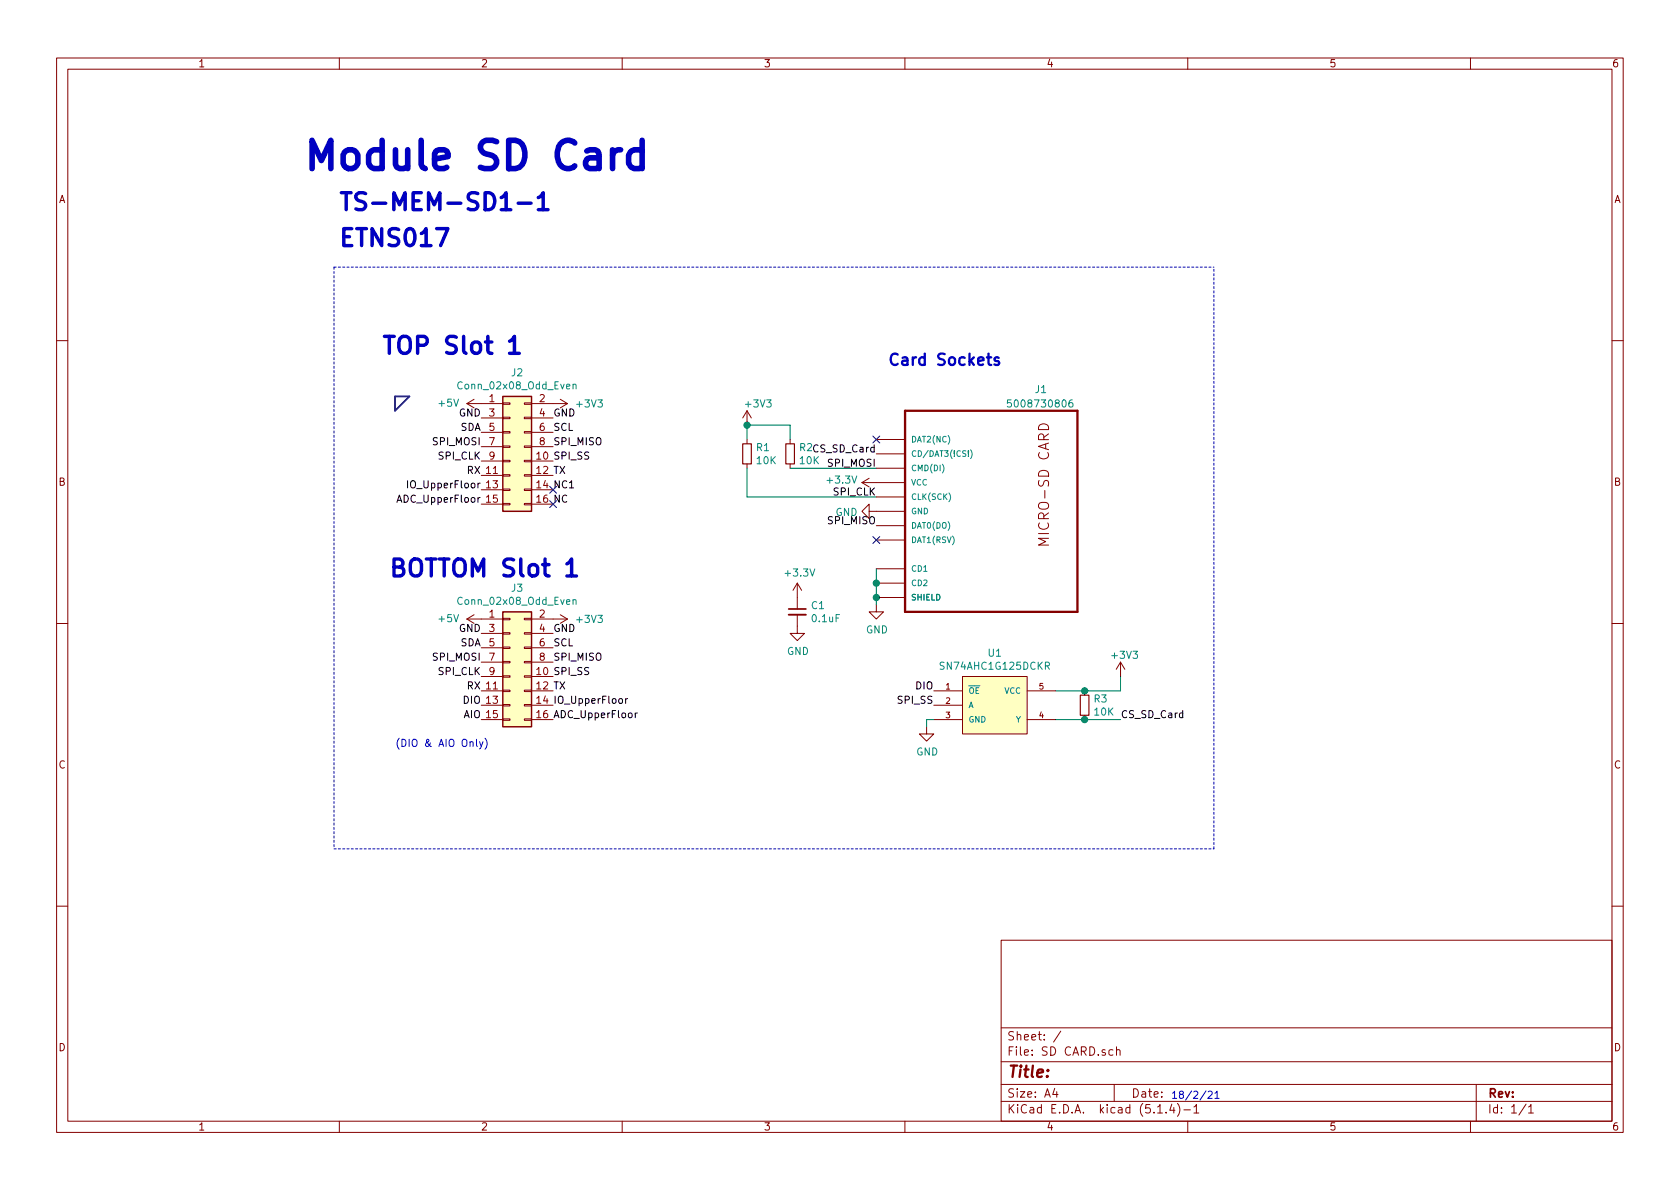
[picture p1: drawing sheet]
<svg xmlns="http://www.w3.org/2000/svg" width="297mm" height="210mm" viewBox="0 0 297 210" stroke-linecap="round" stroke-linejoin="round" font-family="sans-serif">
<g fill="none" stroke="#840000" stroke-width=".18">
<path d="M10 10.3h277v189.9h-277zM12 12.2h273v186.1h-273zM60 10.3v1.9M110 10.3v1.9M160 10.3v1.9M210 10.3v1.9M260 10.3v1.9M10 60.2h2M82.5 71.4h6.4M82.5 71.4l1.3 .7M83.8 70.6l-1.3 .8M85.1 73.9h3.8"/>
<path d="M85.1 76.4h3.8M85.1 79h3.8M88.9 76.3h1.3v.3h-1.3zM88.9 73.8h1.3v.2h-1.3zM88.9 71.2h1.3v.3h-1.3zM88.9 78.9h1.3v.2h-1.3zM92.7 76.3h1.3v.3h-1.3zM92.7 73.8h1.3v.2h-1.3zM92.7 71.2h1.3v.3h-1.3zM92.7 78.9h1.3v.2h-1.3zM94 71.4h6.3M94 73.9h3.8"/>
<path d="M94 76.4h3.8M94 79h3.8M99.1 70.6l1.2 .8M100.3 71.4l-1.2 .7M132.1 72.6v2.6M132.1 77.7v.8M132.1 72.6l-.8 1.3M132.1 72.6l.7 1.3M139.7 77.7v.8M154.9 77.7h5.1M285 60.2h2M85.1 81.5h3.8"/>
<path d="M85.1 84.1h3.8M85.1 86.6h3.8M85.1 89.1h3.8M88.9 83.9h1.3v.3h-1.3zM88.9 86.5h1.3v.2h-1.3zM88.9 89h1.3v.3h-1.3zM88.9 81.4h1.3v.3h-1.3zM92.7 83.9h1.3v.3h-1.3zM92.7 86.5h1.3v.2h-1.3zM92.7 89h1.3v.3h-1.3zM92.7 81.4h1.3v.3h-1.3zM94 81.5h3.8"/>
<path d="M94 84.1h3.8M94 86.6h3.8M94 89.1h3.8M132.1 82v.8M139.7 82v.8M152.4 85.3l1.3 .8M152.4 85.3h7.6M153.7 90.4v-1.3l-1.3 1.3 1.3 1.3v-1.3h6.3M153.7 84.6l-1.3 .7M154.9 80.3h5.1M154.9 82.8h5.1M154.9 87.9h5.1"/>
<path d="M154.9 93h5.1M154.9 95.5h5.1M10 110.3h2M82.5 109.5h6.4M82.5 109.5l1.3 .7M83.8 108.7l-1.3 .8M85.1 119.6h3.8M85.1 112h3.8M85.1 114.5h3.8M85.1 117.1h3.8M88.9 119.5h1.3v.3h-1.3zM88.9 114.4h1.3v.3h-1.3z"/>
<path d="M88.9 111.9h1.3v.2h-1.3zM88.9 109.3h1.3v.3h-1.3zM88.9 117h1.3v.2h-1.3zM92.7 119.5h1.3v.3h-1.3zM92.7 114.4h1.3v.3h-1.3zM92.7 111.9h1.3v.2h-1.3zM92.7 109.3h1.3v.3h-1.3zM92.7 117h1.3v.2h-1.3zM94 109.5h6.3M94 119.6h3.8M94 112h3.8M94 114.5h3.8"/>
<path d="M94 117.1h3.8M99.1 108.7l1.2 .8M100.3 109.5l-1.2 .7M141 108.7v3.3h1.2l-1.2 1.3-1.3-1.3h1.3M141 103.1v4.6M141 103.1l-.8 1.3M141 103.1l.7 1.3M154.9 106.9v1.3h1.3l-1.3 1.3-1.2-1.3h1.2M154.9 100.6h5.1M154.9 103.1h5.1M154.9 105.7h5.1M170.2 119.6h11.4v10.2h-11.4z"/>
<path d="M198.1 117.1l-.7 1.3M198.1 117.1v2.5M198.1 117.1l.8 1.3M285 110.3h2M85.1 122.2h3.8M85.1 124.7h3.8M85.1 127.2h3.8M88.9 122h1.3v.3h-1.3zM88.9 124.6h1.3v.2h-1.3zM88.9 127.1h1.3v.3h-1.3zM92.7 122h1.3v.3h-1.3zM92.7 124.6h1.3v.2h-1.3z"/>
<path d="M92.7 127.1h1.3v.3h-1.3zM94 122.2h3.8M94 124.7h3.8M94 127.2h3.8M163.8 128.5v1.3h1.3l-1.3 1.3-1.2-1.3h1.2M165.1 122.2h5.1M165.1 124.7h5.1M165.1 127.2h5.1M181.6 122.2h5.1M181.6 127.2h5.1M191.8 122.2v.7M191.8 126.5v.7"/>
<path d="M10 160.2h2M177 166.3h108v32h-108zM285 160.2h2M60 198.3v1.9M110 198.3v1.9M160 198.3v1.9M177 194.8h108M177 191.8h108M177 187.8h108M177 181.8h108M186.5 192.5l-.4 1h1M186.8 193v1"/>
<path d="M187.6 182.3l-1.3 2M196.8 185.7l-.5-.1-.2 .3v.6l.2 .1 .5-.1M197 191.8v3M197.4 185.7l.2-.1 .4 .1v.9M197.4 185.1v1.5M204.7 196.8h.8M206.2 196.7v.1M207.2 195.2l-.4 1.1h.9M207.5 195.8v1M208.2 195.1a1.71 1.71 0 0 1 0 2.3M209.3 196.3h1.2M210 198.3v1.9"/>
<path d="M211.1 195.8l.4-.5v1.5M211.1 196.8h.9M260 198.3v1.9M261 191.8v6.5M269.8 195.2l-1.2 2M270.3 195.8l.4-.5v1.5M270.3 196.8h.8"/>
</g>
<path d="M131.3 78.5h1.5v3.5h-1.5zM138.9 78.5h1.6v3.5h-1.6zM191 122.9h1.5v3.6h-1.5z" fill="none" stroke="#840000" stroke-width=".2"/>
<path d="M139.4 108.7h3.1" fill="none" stroke="#840000" stroke-width=".33"/>
<path d="M139.4 107.7h3.1" fill="none" stroke="#840000" stroke-width=".3"/>
<path d="M160 72.6h30.5v35.6h-30.5z" fill="none" stroke="#840000" stroke-width=".41"/>
<path d="M101.3 68.1l.2-.2 .3 .1 .1 .8M101.3 67.9v.9M171.2 79.7v.6M171.6 79.5a1.2 1.2 0 0 1 0 1.6M178.8 70.7h-.6l-.1 .6 .5-.1 .2 .2v.3l-.2 .3-.5-.1M189.6 70.7h-.2a.79 .79 0 0 0-.2 1.3l.5-.1v-.6l-.5-.1-.2 .2M167.8 87.2a1.13 1.13 0 0 1 0 1.5M171.2 80.6v.1M101.3 106.2l.2-.2 .3 .1 .1 .8M101.3 106v.9" fill="none" stroke="#008484" stroke-width=".18"/>
<g fill="#ffffc2" stroke="#ffffc2" stroke-width=".18">
<path d="M170.2 119.6h11.4v10.2h-11.4z"/>
<path d="M88.9 108.2h5.1v20.3h-5.1z"/>
<path d="M88.9 70.1h5.1v20.3h-5.1z"/>
</g>
<path d="M88.9 70.1h5.1v20.3h-5.1zM88.9 108.2h5.1v20.3h-5.1z" fill="none" stroke="#840000" stroke-width=".25"/>
<path d="M59.1 47.2h155.5M59.1 47.2v102.9M59.1 150.1h155.5M214.6 150.1v-102.9" fill="none" stroke="#0000c2" stroke-width=".18" stroke-dasharray=".4 .4"/>
<path d="M69.8 70.1h2.6l-2.6 2.5z" fill="none" stroke="#000084" stroke-width=".3"/>
<path d="M132.1 77.7v-2.5h7.6v2.5M132.1 82.8v5.1h22.8M139.7 82.8h15.2M154.9 100.6v6.3M198.1 119.6v2.6h-11.4M165.1 127.2h-1.3v1.3M186.7 127.2h11.4" fill="none" stroke="#008400" stroke-width=".18"/>
<path d="M72.1 85v1.3M110.6 123.5v.9M111 123.5l-.4 .3M112.3 126.1v.8M112.7 126.1h-.3l-.1 .2" fill="none" stroke="#000" stroke-width=".18"/>
<path d="M109.7 26.5a1.23 1.23 0 0 0-1.4 .9M113.5 26.7l-.4-.2h-1l-.5 .2-.4 .7v1.5l.4 .7 .5 .2h1l.4-.2M113.5 24.8v5" fill="none" stroke="#0000c2" stroke-width=".99"/>
<path d="M88.6 37.1h1.7M91.6 35.9h2.3M95.2 34.9l.6-.4 .2-.4v3M95.2 37.1h1.7M77.2 40.4h2l-1.3 3M90.1 60.3l.6-.4 .3-.4v3M90.1 62.5h1.7M100.2 99.7l.6-.4 .3-.4v2.9M100.2 101.8h1.7" fill="none" stroke="#0000c2" stroke-width=".61"/>
<path d="M84.3 130.7v1.1l.1 .2M84.8 131.2l.3 .8M85.4 131.2l-.4 1.1-.2 .1M85.8 130.6a1.4 1.4 0 0 1 0 1.9M213.2 192.9l-1 1.6M213.6 193.1l.5-.1 .2 .3v.2l-.8 .7h.8M214.8 193.3l.4-.3v1.2M214.8 194.2h.7" fill="none" stroke="#0000c2" stroke-width=".18"/>
<path d="M176.6 63.3a.48 .48 0 0 0-.8 .2l.1 .3a.68 .68 0 0 1 .8 .4l-.3 .3-.6-.1" fill="none" stroke="#0000c2" stroke-width=".41"/>
<g fill="#008400" stroke="#008400" stroke-width=".25">
<circle cx="154.9" cy="105.7" r=".51"/>
<circle cx="154.9" cy="103.1" r=".51"/>
<circle cx="191.8" cy="122.2" r=".51"/>
<circle cx="191.8" cy="127.2" r=".51"/>
<circle cx="132.1" cy="75.2" r=".51"/>
</g>
<path d="M154.3 77.1l1.2 1.2M155.5 77.1l-1.2 1.2M97.2 86l1.2 1.2M97.2 88.5l1.2 1.3M98.4 86l-1.2 1.2M98.4 88.5l-1.2 1.3M154.3 94.9l1.2 1.2M155.5 94.9l-1.2 1.2" fill="none" stroke="#000084" stroke-width=".18"/>
<text font-size="7" fill="#0000c2" x="53.3" y="30.1">Module SD Card</text>
<g font-size="4.2" fill="#0000c2">
<text x="59.7" y="37.2">TS-MEM-SD1-1</text>
<text x="59.7" y="43.6">ETNS017</text>
<text x="67.3" y="62.6">TOP Slot 1</text>
<text x="68.6" y="102">BOTTOM Slot 1</text>
</g>
<text font-size="2.8" fill="#0000c2" x="156.8" y="64.6">Card Sockets</text>
<text font-size="2.8" fill="#840000" x="178" y="190.5">Title:</text>
<text font-size="2.5" fill="#840000" x="185.5" y="95.9" transform="rotate(-90 185.5 95.9)">MICRO-SD CARD</text>
<g font-size="2.1" fill="#840000">
<text x="178" y="184">Sheet: /</text>
<text x="178" y="186.7">File: SD CARD.sch</text>
<text x="178" y="196.9">KiCad E.D.A. kicad (5.1.4)-1</text>
<text x="178" y="194.1">Size: A4</text>
<text x="200" y="194.1">Date:</text>
<text x="263" y="194.1">Rev:</text>
<text x="263" y="196.9">Id: 1/1</text>
</g>
<g font-size="1.8" fill="#840000">
<text x="35" y="11.9">1</text>
<text x="85" y="11.9">2</text>
<text x="135" y="11.9">3</text>
<text x="185" y="11.9">4</text>
<text x="235" y="11.9">5</text>
<text x="285" y="11.9">6</text>
<text x="10.4" y="35.9">A</text>
<text x="285.4" y="35.9">A</text>
<text x="86.5" y="71.1">1</text>
<text x="95.4" y="71.1">2</text>
<text x="86.5" y="73.7">3</text>
<text x="86.5" y="76.2">5</text>
<text x="95.4" y="73.7">4</text>
<text x="95.4" y="76.2">6</text>
<text x="86.5" y="78.7">7</text>
<text x="86.5" y="81.3">9</text>
<text x="95.4" y="78.7">8</text>
<text x="10.4" y="85.9">B</text>
<text x="86" y="86.4">13</text>
<text x="86" y="88.9">15</text>
<text x="285.4" y="85.9">B</text>
<text x="86.5" y="109.2">1</text>
<text x="86.5" y="111.8">3</text>
<text x="95.4" y="109.2">2</text>
<text x="95.4" y="111.8">4</text>
<text x="86.5" y="114.3">5</text>
<text x="86.5" y="116.8">7</text>
<text x="86.5" y="119.4">9</text>
<text x="95.4" y="114.3">6</text>
<text x="95.4" y="116.8">8</text>
<text x="10.4" y="135.9">C</text>
<text x="285.4" y="135.9">C</text>
<text x="10.4" y="185.9">D</text>
<text x="285.4" y="185.9">D</text>
<text x="35" y="199.9">1</text>
<text x="85" y="199.9">2</text>
<text x="135" y="199.9">3</text>
<text x="185" y="199.9">4</text>
<text x="235" y="199.9">5</text>
<text x="285" y="199.9">6</text>
</g>
<g font-size="1.8" fill="#008484">
<text x="77.7" y="71.9">+5V</text>
<text x="81.4" y="68.9">Conn_02x08_Odd_Even</text>
<text x="90.5" y="66.5">J2</text>
<text x="183.1" y="69.5">J1</text>
<text x="102.1" y="72.1">+3V3</text>
<text x="132" y="72.1">+3V3</text>
<text x="179" y="72.1">5008730806</text>
<text x="133.8" y="79.8">R1</text>
<text x="133.9" y="82.1">10K</text>
<text x="141.5" y="82.1">10K</text>
<text x="146.4" y="85.5">+3.3V</text>
<text x="147.7" y="91.2">GND</text>
<text x="139" y="101.9">+3.3V</text>
<text x="81.4" y="107">Conn_02x08_Odd_Even</text>
<text x="90.5" y="104.6">J3</text>
<text x="143.5" y="107.7">C1</text>
<text x="77.7" y="110">+5V</text>
<text x="102.1" y="110.2">+3V3</text>
<text x="143.7" y="110">0.1uF</text>
<text x="153.1" y="112">GND</text>
<text x="139.1" y="115.8">GND</text>
<text x="166.6" y="118.4">SN74AHC1G125DCKR</text>
<text x="174.8" y="116.1">U1</text>
<text x="196.7" y="116.5">+3V3</text>
<text x="193.5" y="124.2">R3</text>
<text x="193.5" y="126.5">10K</text>
<text x="162" y="133.6">GND</text>
</g>
<g font-size="1.8">
<text x="81.2" y="73.7">GND</text>
<text x="81.4" y="76.2">SDA</text>
<text x="97.8" y="73.7">GND</text>
<text x="97.8" y="76.2">SCL</text>
<text x="76.7" y="78.7">SPI_MOSI</text>
<text x="77.6" y="81.3">SPI_CLK</text>
<text x="82.6" y="83.8">RX 11</text>
<text x="94.9" y="81.3">10 SPI_SS</text>
<text x="94.9" y="83.8">12 TX</text>
<text x="97.8" y="78.7">SPI_MISO</text>
<text x="141.4" y="79.8">R2 CS_SD_Card</text>
<text x="146.6" y="82.5">SPI_MOSI</text>
<text x="70.7" y="88.9">ADC_UpperFloor</text>
<text x="72.7" y="86.4">IO_UpperFloor</text>
<text x="94.9" y="86.4">14 NC1</text>
<text x="94.9" y="88.9">16 NC</text>
<text x="147.5" y="87.6">SPI_CLK</text>
<text x="146.6" y="92.7">SPI_MISO</text>
<text x="81.2" y="111.8">GND</text>
<text x="97.8" y="111.8">GND</text>
<text x="76.7" y="116.8">SPI_MOSI</text>
<text x="77.6" y="119.4">SPI_CLK</text>
<text x="81.4" y="114.3">SDA</text>
<text x="94.9" y="119.4">10 SPI_SS</text>
<text x="97.8" y="116.8">SPI_MISO</text>
<text x="97.8" y="114.3">SCL</text>
<text x="81.9" y="124.5">DIO 13</text>
<text x="82.6" y="121.9">RX 11</text>
<text x="94.9" y="121.9">12 TX</text>
<text x="94.9" y="124.5">14 IO_UpperFloor</text>
<text x="158.9" y="124.5">SPI_SS</text>
<text x="162" y="121.9">DIO</text>
<text x="81.9" y="127">AIO 15</text>
<text x="94.9" y="127">16 ADC_UpperFloor</text>
<text x="198.1" y="127">CS_SD_Card</text>
</g>
<g font-size="1.8" fill="#0000c2">
<text x="69.8" y="132.1">(DIO &amp; AIO Only)</text>
<text x="207" y="194.3">18/2/21</text>
</g>
<g font-size="1.4" fill="#008484">
<text x="161" y="78.2">DAT2(NC)</text>
<text x="161" y="80.8">CD/DAT3(!CS!)</text>
<text x="161" y="83.3">CMD(DI)</text>
<text x="161" y="85.8">VCC</text>
<text x="161" y="88.4">CLK(SCK)</text>
<text x="161" y="90.9">GND</text>
<text x="161" y="93.5">DAT0(DO)</text>
<text x="161" y="96">DAT1(RSV)</text>
<text x="161" y="101.1">CD1</text>
<text x="161" y="103.6">CD2</text>
<text x="161" y="106.2">SHIELD</text>
<text x="171.2" y="122.7">OE</text>
<text x="171.2" y="125.2">A</text>
<text x="177.6" y="122.7">VCC</text>
<text x="171.2" y="127.8">GND</text>
<text x="179.7" y="127.8">Y</text>
</g>
<g font-size="1.4" fill="#840000">
<text x="167.3" y="121.9">1</text>
<text x="167.3" y="124.5">2</text>
<text x="183.8" y="121.9">5</text>
<text x="167.3" y="127">3</text>
<text x="183.8" y="127">4</text>
</g>
</svg>
